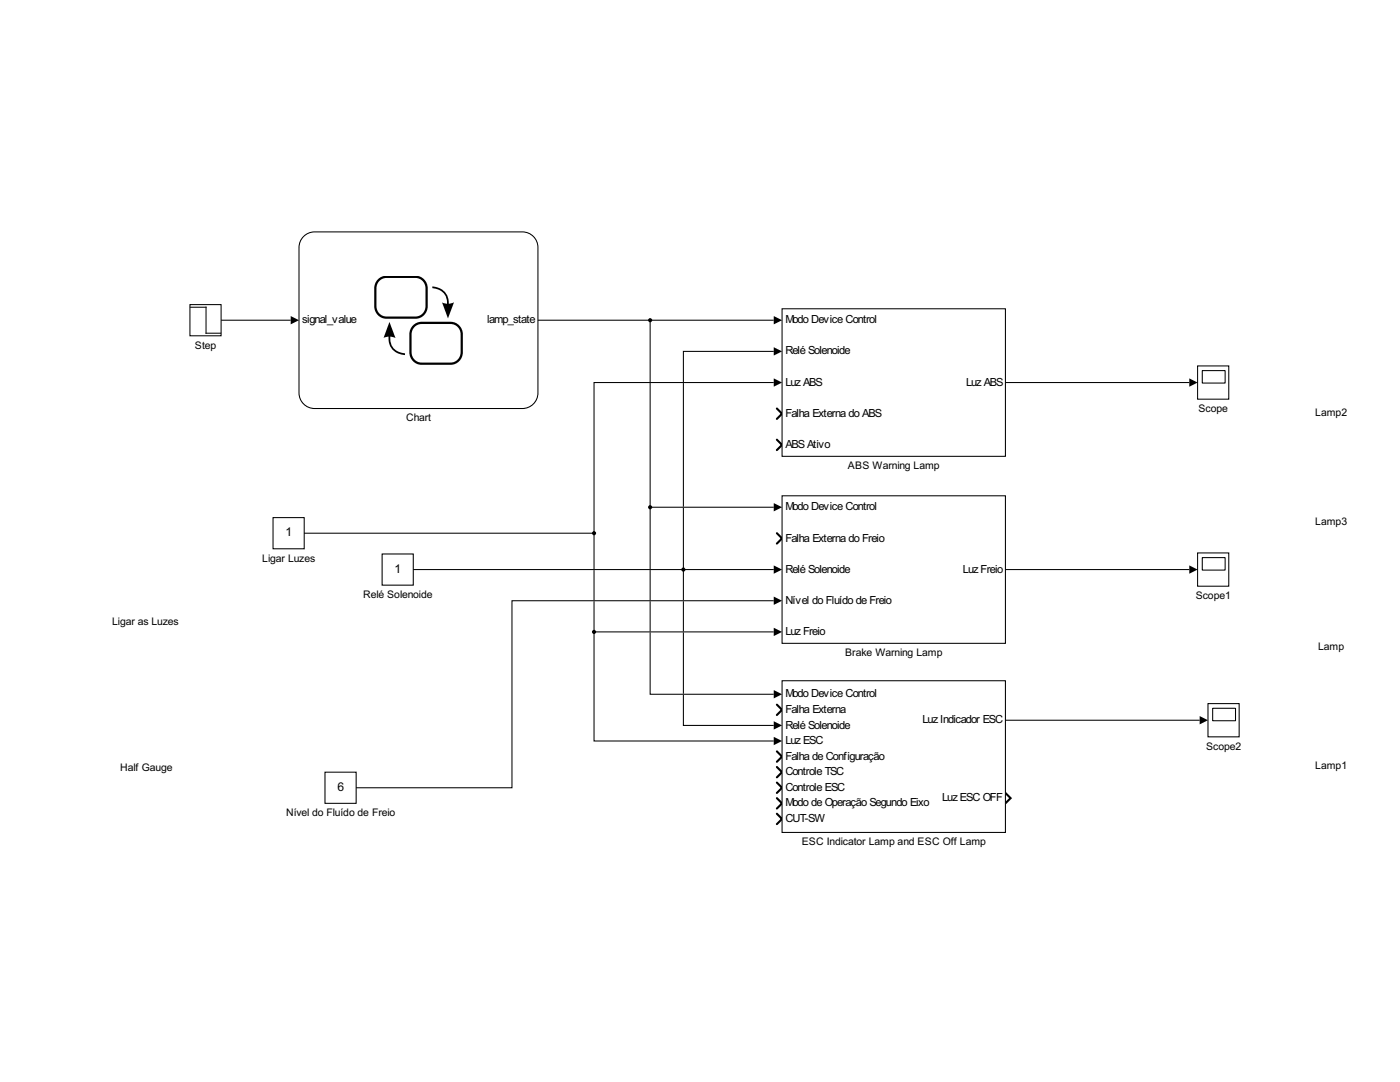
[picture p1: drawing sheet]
<svg xmlns="http://www.w3.org/2000/svg" width="279mm" height="216mm" viewBox="0 0 279 216" stroke-linecap="round" stroke-linejoin="round" font-family="sans-serif">
<path d="M155 81.5l1.1 1.1-1.1 1M155 87.7l1.1 1.1-1.1 1" fill="none" stroke="#000" stroke-width=".41"/>
<path d="M156.1 61.6h44.6v29.5h-44.6z" fill-rule="evenodd" fill="#fff"/>
<path d="M156.1 61.6h44.6v29.5h-44.6z" fill="none" stroke="#000" stroke-width=".21"/>
<path d="M60.8 47l1.3-.6 .7-.1h41.4a3.1 3.1 0 0 1 3.2 3.1v29a3.1 3.1 0 0 1-3.2 3.1h-41.4a3.1 3.1 0 0 1-3.1-3.1v-29a3.1 3.1 0 0 1 1.1-2.4z" fill="#fff"/>
<path d="M75.6 55.9l.9-.6 .6-.1h5.8a2.25 2.25 0 0 1 2.2 2.3v3.6a2.25 2.25 0 0 1-2.2 2.3h-5.8a2.25 2.25 0 0 1-2.2-2.3v-3.6l.1-.6zM82.6 65.1l.9-.6 .6-.1h5.8a2.25 2.25 0 0 1 2.2 2.3v3.6a2.25 2.25 0 0 1-2.2 2.3h-5.8a2.25 2.25 0 0 1-2.2-2.3v-3.6l.1-.6z" fill="none" stroke="#000" stroke-width=".45"/>
<path d="M86.3 57.2a3.3 3.3 0 0 1 3.3 3.2v2.5h-.4a7.9 7.9 0 0 0-.4-4.1 3.2 3.2 0 0 0-2.5-1.3zM77.5 65.1h.4a7.9 7.9 0 0 0 .4 4.1 3.2 3.2 0 0 0 2.5 1.3v.3a3.2 3.2 0 0 1-3.3-3.2zM77.7 64.2l1.2 3.3a2.74 2.74 0 0 0-2.3-.1zM88.2 60.4a2.74 2.74 0 0 0 2.4-.1l-1.2 3.2z" fill="#000"/>
<path d="M60.4 47.4a3.1 3.1 0 0 1 2.4-1.1h41.4a3.1 3.1 0 0 1 3.2 3.1v29a3.1 3.1 0 0 1-3.2 3.1h-41.4a3.1 3.1 0 0 1-3.1-3.1v-29l.1-.7z" fill="none" stroke="#000" stroke-width=".21"/>
<path d="M155 106.4l1.1 1-1.1 1.1" fill="none" stroke="#000" stroke-width=".41"/>
<path d="M156.1 98.9h44.6v29.5h-44.6z" fill-rule="evenodd" fill="#fff"/>
<path d="M156.1 98.9h44.6v29.5h-44.6z" fill="none" stroke="#000" stroke-width=".21"/>
<path d="M155 140.6l1.1 1-1.1 1.1M155 159.3l1.1 1-1.1 1M155 149.9l1.1 1.1-1.1 1M155 156.2l1.1 1-1.1 1M155 153l1.1 1.1-1.1 1M200.7 158.2l1 1.1-1 1M155 162.4l1.1 1-1.1 1" fill="none" stroke="#000" stroke-width=".41"/>
<path d="M156.1 135.8h44.6v30.3h-44.6z" fill-rule="evenodd" fill="#fff"/>
<path d="M156.1 135.8h44.6v30.3h-44.6z" fill="none" stroke="#000" stroke-width=".21"/>
<g fill="#fff">
<path d="M260.8 117.6h9.7v9.5h-9.7z" fill-rule="evenodd"/>
<path d="M260.8 141.4h9.7v9.6h-9.7z" fill-rule="evenodd"/>
<path d="M260.8 70.9h9.7v9.6h-9.7z" fill-rule="evenodd"/>
<path d="M260.8 92.7h9.7v9.5h-9.7z" fill-rule="evenodd"/>
<path d="M54.5 103.3h6.2v6.2h-6.2z" fill-rule="evenodd"/>
</g>
<path d="M54.5 103.3h6.2v6.2h-6.2z" fill="none" stroke="#000" stroke-width=".21"/>
<path d="M239 73h6.2v6.7h-6.2z" fill-rule="evenodd" fill="#fff"/>
<path d="M239 73h6.2v6.7h-6.2zM239.9 73.9h4.6v2.5h-4.6z" fill="none" stroke="#000" stroke-width=".21"/>
<path d="M239 110.3h6.2v6.7h-6.2z" fill-rule="evenodd" fill="#fff"/>
<path d="M239 110.3h6.2v6.7h-6.2zM239.9 111.3h4.6v2.5h-4.6z" fill="none" stroke="#000" stroke-width=".21"/>
<path d="M241.1 140.4h6.2v6.6h-6.2z" fill-rule="evenodd" fill="#fff"/>
<path d="M241.1 140.4h6.2v6.6h-6.2zM242 141.3h4.6v2.5h-4.6z" fill="none" stroke="#000" stroke-width=".21"/>
<path d="M76.3 110.5h6.2v6.3h-6.2z" fill-rule="evenodd" fill="#fff"/>
<path d="M76.3 110.5h6.2v6.3h-6.2z" fill="none" stroke="#000" stroke-width=".21"/>
<path d="M64.9 154.1h6.2v6.2h-6.2z" fill-rule="evenodd" fill="#fff"/>
<path d="M64.9 154.1h6.2v6.2h-6.2z" fill="none" stroke="#000" stroke-width=".21"/>
<path d="M37.9 60.8h6.2v6.2h-6.2z" fill-rule="evenodd" fill="#fff"/>
<path d="M37.9 60.8h6.2v6.2h-6.2zM38 61.3h3.1v5.2h2.9" fill="none" stroke="#000" stroke-width=".21"/>
<g fill="#fff">
<path d="M8.9 131.1h40.6v20.3h-40.6z" fill-rule="evenodd"/>
<path d="M24.4 99.3h9.2v22.9h-9.2z" fill-rule="evenodd"/>
</g>
<g fill="none" stroke="#000" stroke-width=".21">
<path d="M44.1 63.9h13.9M107.4 63.9h47M129.7 63.9v12.3M129.7 76.4v37.1M136.4 76.4v24.7M154.4 76.3h-35.8v30.1M154.4 70.1h-18v6.1M200.7 76.3h36.6M60.7 106.4h57.9M82.5 113.7h71.9M118.6 106.4v7.1M118.6 113.8v6"/>
<path d="M118.6 120v6.1M129.7 113.8v6M129.7 120v6M129.7 101.2h24.7M136.4 101.3v18.5M136.4 120v6M154.4 119.9h-52.2v37.3h-31.1M200.7 113.7h36.6M118.6 126.1v21.8h35.8M118.6 126.1h35.8M129.7 126.2v12.3h24.7M136.4 138.6v6.1h18"/>
<path d="M136.4 126.2v12.2M200.7 143.7h38.7"/>
</g>
<g fill="#000">
<path d="M58 63.1l1.7 .8-1.7 .8zM154.4 63.1l1.7 .8-1.7 .8zM154.4 75.5l1.7 .8-1.7 .9zM154.4 69.3l1.7 .8-1.7 .8zM237.3 75.5l1.7 .8-1.7 .9zM154.4 100.4l1.7 .8-1.7 .8zM154.4 112.8l1.7 .9-1.7 .8zM154.4 119l1.7 .9-1.7 .8zM237.3 112.8l1.7 .9-1.7 .8zM154.4 137.7l1.7 .8-1.7 .9zM154.4 125.3l1.7 .8-1.7 .8zM154.4 147l1.7 .9-1.7 .8z"/>
<path d="M154.4 143.9l1.7 .8-1.7 .9zM239.4 142.9l1.7 .8-1.7 .8z"/>
</g>
<g fill="#000">
<circle cx="129.7" cy="63.9" r=".41"/>
<circle cx="118.6" cy="106.4" r=".41"/>
<circle cx="129.7" cy="101.2" r=".41"/>
<circle cx="136.4" cy="113.7" r=".41"/>
<circle cx="118.6" cy="126.1" r=".41"/>
</g>
<g font-size="2.7">
<text x="57" y="107">1</text>
<text x="78.7" y="114.3">1</text>
<text x="67.3" y="157.8">6</text>
</g>
<g font-size="2.5">
<text x="60.3" y="64.5">signal_value</text>
<text x="97.2" y="64.5">lamp_state</text>
<text x="156.7" y="64.5">Modo Device Control</text>
<text x="156.7" y="70.7">Relé Solenoide</text>
<text x="156.7" y="77">LuzABS</text>
<text x="192.8" y="77">LuzABS</text>
<text x="156.7" y="83.2">Falha Externa do ABS</text>
<text x="156.7" y="89.4">ABSAtivo</text>
<text x="156.7" y="101.8">Modo Device Control</text>
<text x="156.7" y="108.1">Falha Externa do Freio</text>
<text x="156.7" y="114.3">Relé Solenoide</text>
<text x="192.2" y="114.3">LuzFreio</text>
<text x="156.7" y="120.5">Nível do Fluído de Freio</text>
<text x="156.7" y="126.7">LuzFreio</text>
<text x="156.7" y="139.2">Modo Device Control</text>
<text x="156.7" y="142.3">Falha Externa</text>
<text x="156.7" y="145.4">Relé Solenoide</text>
<text x="156.7" y="148.5">LuzESC</text>
<text x="184.1" y="144.3">LuzIndicador ESC</text>
<text x="156.7" y="151.6">Falha de Configuração</text>
<text x="156.7" y="154.7">Controle TSC</text>
<text x="156.7" y="157.8">Controle ESC</text>
<text x="156.7" y="160.9">Modo de Operação Segundo Eixo</text>
<text x="188" y="159.9">LuzESC OFF</text>
<text x="156.7" y="164">CUT-SW</text>
</g>
<g font-size="2.3">
<text x="38.9" y="69.5">Step</text>
<text x="239.2" y="82.2">Scope</text>
<text x="262.5" y="83">Lamp2</text>
<text x="81" y="84.1">Chart</text>
<text x="169.2" y="93.6">ABS Warning Lamp</text>
<text x="262.5" y="104.8">Lamp3</text>
<text x="52.4" y="112">Ligar Luzes</text>
<text x="72.5" y="119.3">Relé Solenoide</text>
<text x="238.6" y="119.5">Scope1</text>
<text x="22.4" y="124.7">Ligar as Luzes</text>
<text x="168.7" y="130.9">Brake Warning Lamp</text>
<text x="263.1" y="129.7">Lamp</text>
<text x="240.7" y="149.6">Scope2</text>
<text x="24" y="153.9">Half Gauge</text>
<text x="262.5" y="153.5">Lamp1</text>
<text x="57.1" y="162.8">Nível do Fluído de Freio</text>
<text x="160" y="168.6">ESC Indicator Lamp and ESC Off Lamp</text>
</g>
</svg>
